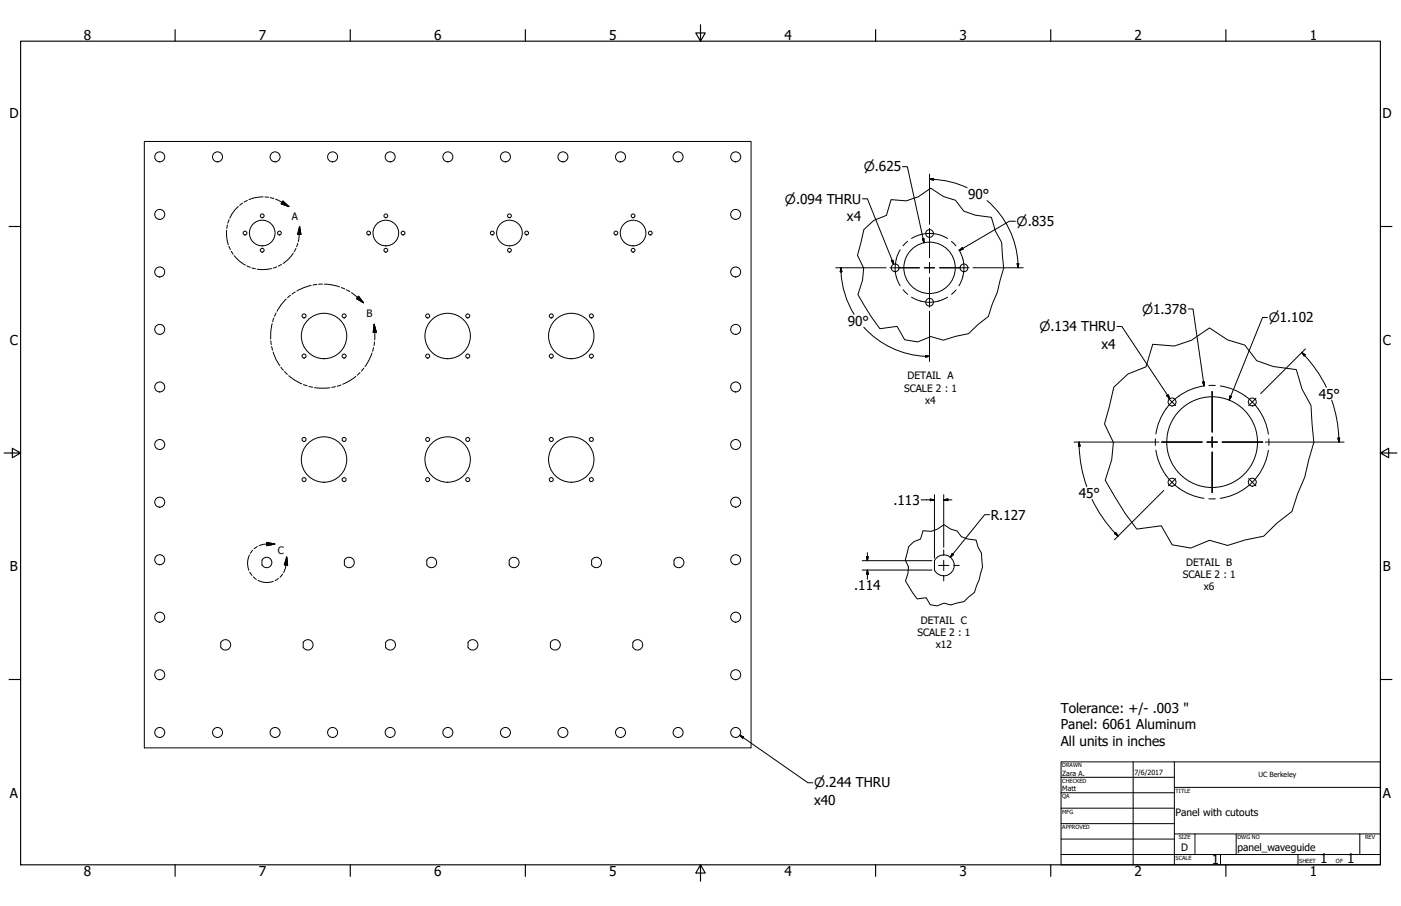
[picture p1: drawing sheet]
<svg xmlns="http://www.w3.org/2000/svg" width="864mm" height="559mm" viewBox="0 0 864 559" stroke-linecap="round" stroke-linejoin="round" font-family="sans-serif">
<!-- layer: Visible (ANSI) -->
<g fill="none" stroke="#000" stroke-width=".62">
<path d="M89 87h374v374h-374zM161 346v2M162 345a3 3 0 0 1 4-1 3 3 0 0 1 0 5 3 3 0 0 1-4-1M212 346v2M212 345a3 3 0 0 1 5-1 3 3 0 0 1 0 5 3 3 0 0 1-5-1M263 346v2M263 345a3 3 0 0 1 5-1 3 3 0 0 1 0 5 3 3 0 0 1-5-1M314 346v2M314 345a3 3 0 0 1 5-1 3 3 0 0 1 0 5 3 3 0 0 1-5-1M365 346v2M365 345a3 3 0 0 1 5-1 3 3 0 0 1 0 5 3 3 0 0 1-5-1M415 346v2"/>
<path d="M416 345a3 3 0 0 1 4-1 3 3 0 0 1 0 5 3 3 0 0 1-4-1M577 344a6 6 0 0 1 10 1 6 6 0 0 1-2 9 6 6 0 0 1-9-2v-6zM136 396v3M136 396a3 3 0 0 1 5-1 3 3 0 0 1 0 5 3 3 0 0 1-5-1M187 396v3M187 396a3 3 0 0 1 5-1 3 3 0 0 1 0 5 3 3 0 0 1-5-1M238 396v3M238 396a3 3 0 0 1 5-1 3 3 0 0 1 0 5 3 3 0 0 1-5-1M288 396v3M289 396a3 3 0 0 1 4-1 3 3 0 0 1 0 5 3 3 0 0 1-4-1M339 396v3M339 396a3 3 0 0 1 5-1 3 3 0 0 1 0 5 3 3 0 0 1-5-1"/>
<path d="M390 396v3M390 396a3 3 0 0 1 5-1 3 3 0 0 1 0 5 3 3 0 0 1-5-1"/>
<circle cx="98" cy="97" r="3"/>
<circle cx="134" cy="97" r="3"/>
<circle cx="170" cy="97" r="3"/>
<circle cx="205" cy="97" r="3"/>
<circle cx="241" cy="97" r="3"/>
<circle cx="276" cy="97" r="3"/>
<circle cx="312" cy="97" r="3"/>
<circle cx="347" cy="97" r="3"/>
<circle cx="382" cy="97" r="3"/>
<circle cx="418" cy="97" r="3"/>
<circle cx="453" cy="97" r="3"/>
<circle cx="98" cy="132" r="3"/>
<circle cx="162" cy="133" r="1.2"/>
<circle cx="238" cy="133" r="1.2"/>
<circle cx="314" cy="133" r="1.2"/>
<circle cx="390" cy="133" r="1.2"/>
<circle cx="453" cy="132" r="3"/>
<circle cx="151" cy="144" r="1.2"/>
<circle cx="162" cy="144" r="8"/>
<circle cx="162" cy="154" r="1.2"/>
<circle cx="172" cy="144" r="1.2"/>
<circle cx="227" cy="144" r="1.2"/>
<circle cx="238" cy="144" r="8"/>
<circle cx="238" cy="154" r="1.2"/>
<circle cx="248" cy="144" r="1.2"/>
<circle cx="303" cy="144" r="1.2"/>
<circle cx="314" cy="144" r="8"/>
<circle cx="314" cy="154" r="1.2"/>
<circle cx="325" cy="144" r="1.2"/>
<circle cx="380" cy="144" r="1.2"/>
<circle cx="390" cy="144" r="8"/>
<circle cx="390" cy="154" r="1.2"/>
<circle cx="401" cy="144" r="1.2"/>
<circle cx="573" cy="144" r="2.4"/>
<circle cx="98" cy="168" r="3"/>
<circle cx="453" cy="168" r="3"/>
<circle cx="552" cy="165" r="2.4"/>
<circle cx="573" cy="165" r="16"/>
<circle cx="594" cy="165" r="2.4"/>
<circle cx="187" cy="195" r="1.2"/>
<circle cx="212" cy="195" r="1.2"/>
<circle cx="264" cy="195" r="1.2"/>
<circle cx="288" cy="195" r="1.2"/>
<circle cx="340" cy="195" r="1.2"/>
<circle cx="365" cy="195" r="1.2"/>
<circle cx="573" cy="186" r="2.4"/>
<circle cx="98" cy="203" r="3"/>
<circle cx="187" cy="220" r="1.2"/>
<circle cx="200" cy="207" r="14"/>
<circle cx="212" cy="220" r="1.2"/>
<circle cx="264" cy="220" r="1.2"/>
<circle cx="276" cy="207" r="14"/>
<circle cx="288" cy="220" r="1.2"/>
<circle cx="340" cy="220" r="1.2"/>
<circle cx="352" cy="207" r="14"/>
<circle cx="365" cy="220" r="1.2"/>
<circle cx="453" cy="203" r="3"/>
<circle cx="98" cy="239" r="3"/>
<circle cx="453" cy="239" r="3"/>
<circle cx="722" cy="248" r="2.4"/>
<circle cx="772" cy="248" r="2.4"/>
<circle cx="98" cy="274" r="3"/>
<circle cx="187" cy="271" r="1.2"/>
<circle cx="212" cy="271" r="1.2"/>
<circle cx="264" cy="271" r="1.2"/>
<circle cx="288" cy="271" r="1.2"/>
<circle cx="340" cy="271" r="1.2"/>
<circle cx="365" cy="271" r="1.2"/>
<circle cx="453" cy="274" r="3"/>
<circle cx="747" cy="273" r="28"/>
<circle cx="187" cy="296" r="1.2"/>
<circle cx="200" cy="283" r="14"/>
<circle cx="212" cy="296" r="1.2"/>
<circle cx="264" cy="296" r="1.2"/>
<circle cx="276" cy="283" r="14"/>
<circle cx="288" cy="296" r="1.2"/>
<circle cx="340" cy="296" r="1.2"/>
<circle cx="352" cy="283" r="14"/>
<circle cx="365" cy="296" r="1.2"/>
<circle cx="722" cy="297" r="2.4"/>
<circle cx="772" cy="297" r="2.4"/>
<circle cx="98" cy="310" r="3"/>
<circle cx="453" cy="310" r="3"/>
<circle cx="98" cy="345" r="3"/>
<circle cx="453" cy="345" r="3"/>
<circle cx="98" cy="381" r="3"/>
<circle cx="453" cy="381" r="3"/>
<circle cx="98" cy="416" r="3"/>
<circle cx="453" cy="416" r="3"/>
<circle cx="98" cy="452" r="3"/>
<circle cx="134" cy="452" r="3"/>
<circle cx="170" cy="452" r="3"/>
<circle cx="205" cy="452" r="3"/>
<circle cx="241" cy="452" r="3"/>
<circle cx="276" cy="452" r="3"/>
<circle cx="312" cy="452" r="3"/>
<circle cx="347" cy="452" r="3"/>
<circle cx="382" cy="452" r="3"/>
<circle cx="418" cy="452" r="3"/>
<circle cx="453" cy="452" r="3"/>
</g>
<!-- layer: Break Line (ANSI) -->
<path d="M549 123l10 1 7-3 8-5 8 5 7 3 5 6 7 3 10 1 3 8 3 7 2 16-4 15-3 7-3 8-6 5-6 6-8 1-7 3-8-2-8 3-8-1-5-9-11 2-5-7-8-14 3-9v-8l-3-8 4-15 6-6 7-3zM711 212l13 1 10-3 12-8 11 8 10 3 8 9 10 4 14 2 4 12 5 10 2 23-6 21-4 10-4 11-9 8-8 8-12 2-10 3-11-3-12 5-11-2-7-12-15 2-8-9-12-21 4-13 1-10-5-12 6-22 8-8 11-5zM569 327l5 1 4-2 4-2 4 2 4 2 3 3 3 1 6 1 1 5 2 3 1 9-5 15-7 6-8 2-4-1-4 2-5-1-2-4h-6l-7-11 2-4v-4l-2-5 2-8 3-3 4-2z" fill="none" stroke="#000" stroke-width=".62"/>
<!-- layer: Detail Boundary (ANSI) -->
<g fill="none" stroke="#000" stroke-width=".62">
<path d="M140 139v2M141 136l-1 2M147 127l-2 3-3 4M150 125l-2 2M152 124l-2 1M162 121l-5 1-4 1M163 121l3 1M167 122h2M170 123l8 4M174 124l4 3-5-1zM185 140v5h-2zM185 140l-1 9"/>
<path d="M140 142v4l1 5M141 152l1 2M143 155l1 2M144 158l4 3 3 2M181 156l-4 4-3 2M182 153l-1 2M184 150l-1 2M152 164l2 1M155 165l2 1M167 166h-9M171 165h-3M174 163l-2 1"/>
<path d="M192 176l-9 3M195 175l-2 1M199 175h-3M200 175l9 2M210 177l3 1M214 179l2 1M168 200l-1 9M169 196l-1 3M170 193l-1 2M176 184l-5 8M179 182l-2 2M182 180l-2 1"/>
<path d="M217 181l7 6M221 183l3 4-4-3zM231 200l1 5h-2zM231 200v10M167 210v3M167 214l1 2M168 217l2 5 3 4M229 218l-4 8M230 214v3M231 211v2M173 227l2 1M175 229l2 2"/>
<path d="M178 232l8 5M187 237l2 1M190 238l3 1M194 239h9M207 238l-3 1M210 237l-2 1M219 232l-8 5M222 230l-2 1M224 227l-1 2M156 339l-2 2M159 337l-2 1M164 335l5 1-5 1z"/>
<path d="M169 336a18 18 0 0 0-9 1M154 342a12 12 0 0 0-1 10M154 353l1 2M156 356l2 1M159 358a11 11 0 0 0 9 1M172 357l-2 1M174 354l-1 2M177 344v5l-2-1zM177 344a17 17 0 0 1-2 9"/>
</g>
<path d="M173 126l5 1zM174 124l4 3-5-1zM185 140v5zM185 140v5h-2zM220 184l4 3zM221 183l3 4-4-3zM231 200l1 5zM231 200l1 5h-2zM164 337l5-1zM164 335l5 1-5 1zM177 344v5zM177 344v5l-2-1z" fill="#000" stroke="#000" stroke-width=".62"/>
<!-- layer: Border (ANSI) -->
<g fill="none" stroke="#000" stroke-width=".7">
<path d="M108 18v7M216 18v7M324 18v7M432 15v10l-3-5h6l-3 5M540 18v7M648 18v7M756 18v7M13 25h838v508h-838zM6 140h7M851 140h7M3 279h10l-5-3v6l5-3M851 279l5 3v-6l-5 3h10"/>
<path d="M6 419h7M851 419h7M108 533v8M216 533v8M324 533v8M432 533l3 5h-6l3-5v11M540 533v8M648 533v8M756 533v8"/>
</g>
<!-- layer: Title (ANSI) -->
<g fill="none" stroke="#000" stroke-width=".62">
<path d="M654 470h197v63h-197zM654 479h70M698 470v63M724 470v63M654 489h70M654 498h70M724 486h127M654 508h70M654 518h70M724 514h127M737 514v13M762 514v13"/>
<path d="M838 514v13M654 527h197M752 527v6M800 527v6"/>
</g>
<!-- layer: Center Mark (ANSI) -->
<g fill="none" stroke="#000" stroke-width=".62">
<path d="M573 141v6M573 146v13M549 165h6M554 165h13M570 165h6M573 162v6M573 171v13M579 165h13M591 165h6M573 183v7M720 246l5 4M747 241v26"/>
<path d="M774 246l-4 4M716 273h25M744 273h6M747 269v7M747 279v25M753 273h25M725 295l-5 5M770 295l4 5M582 339v4M582 346v3h-3M582 355v3M585 349h-3v3"/>
<path d="M588 349h3"/>
</g>
<!-- layer: Dimension (ANSI) -->
<g fill="none" stroke="#000" stroke-width=".62">
<path d="M556 103h3l11 47M573 111l3-1v1zM573 111h3M573 107v31M575 111l11 1 10 4M608 124a55 55 0 0 1 20 41M626 136h-4l-31 18M569 147h1v3zM591 154l2-1 1 1zM515 165h31M518 165l1 3h-1zM518 165a55 55 0 0 0 8 29"/>
<path d="M600 165h31M627 163h1v2zM573 192v31M732 191h3l7 47M781 196h-3l-20 51M532 202a54 54 0 0 0 41 18M570 219l3 1h-3zM802 217l3 2-1 1zM802 217a79 79 0 0 1 16 22M805 215l-28 28M741 236l1-1v3zM758 244l1 1-1 2z"/>
<path d="M821 247l3 11 1 12M662 273h52M665 273l1 2h-1zM665 273a80 80 0 0 0 5 27M780 273h48M825 270h1l-1 3zM825 270v3M568 308h8M573 308h3l-3 1zM576 305v39M582 308h2v1zM582 308h5"/>
<path d="M582 305v33M610 317h-3l-21 27M673 308a80 80 0 0 0 16 23M717 303l-30 30M688 328l1 3-2-2zM531 352h43M531 346h43M534 343h1v3zM535 352v2h-1zM535 341v5M535 352v5M587 342h1l-2 2z"/>
<path d="M456 454l2 1zM456 454l42 29h3"/>
</g>
<g fill="#000" stroke="#000" stroke-width=".62">
<path d="M573 111l3-1zM573 111l3-1v1zM569 147l1 3zM569 147h1v3zM591 154l2-1zM591 154l2-1 1 1zM518 165l1 3zM518 165l1 3h-1zM627 163l1 2zM627 163h1v2zM802 217l3 2zM802 217l3 2-1 1z"/>
<path d="M570 220h3zM570 219l3 1h-3zM741 236l1 2zM741 236l1-1v3zM758 244v3zM758 244l1 1-1 2zM665 273l1 2zM665 273l1 2h-1zM825 270v3zM825 270h1l-1 3zM573 309l3-1zM573 308h3l-3 1z"/>
<path d="M582 308h2zM582 308h2v1zM687 329l2 2zM688 328l1 3-2-2zM534 343l1 3zM534 343h1v3zM535 352v2zM535 352v2h-1zM587 342l-1 2zM587 342h1l-2 2zM456 454l2 1z"/>
</g>
<!-- layer: Symbol (ANSI) -->
<path d="M532 123h3l16 40M549 161l1-1 1 3zM689 201h3l29 45M719 244h1l1 2z" fill="none" stroke="#000" stroke-width=".62"/>
<path d="M549 161l2 2zM549 161l1-1 1 3zM719 244l2 2zM719 244h1l1 2z" fill="#000" stroke="#000" stroke-width=".62"/>
<!-- layer: Centerline (ANSI) -->
<g fill="none" stroke="#000" stroke-width=".62">
<path d="M553 160a22 22 0 0 0-1 11M555 154l-3 6M559 149l-2 3M562 147a21 21 0 0 1 22 0M586 149l3 3M591 154a21 21 0 0 1 2 17M552 171l3 5M557 179l2 3M589 179l-2 3M594 171l-3 5M562 183a21 21 0 0 0 22 0M742 238a35 35 0 0 0-29 30"/>
<path d="M745 238h4M752 238a35 35 0 0 1 30 30M712 271v4M713 278a35 35 0 0 0 29 29M782 278a35 35 0 0 1-30 29M782 271v4M745 308h4"/>
</g>
<g font-size="8.4">
<text x="52" y="24">8</text>
<text x="160" y="24">7</text>
<text x="268" y="24">6</text>
<text x="376" y="24">5</text>
<text x="483" y="24">4</text>
<text x="591" y="24">3</text>
<text x="699" y="24">2</text>
<text x="807" y="24">1</text>
<text x="6" y="73">D</text>
<text x="852" y="73">D</text>
<text x="597" y="123">90°</text>
<text x="522" y="136">x4</text>
<text x="523" y="201">90°</text>
<text x="6" y="213">C</text>
<text x="679" y="215">x4</text>
<text x="852" y="213">C</text>
<text x="813" y="246">45°</text>
<text x="551" y="311">.113</text>
<text x="665" y="307">45°</text>
<text x="611" y="321">R.127</text>
<text x="6" y="352">B</text>
<text x="852" y="352">B</text>
<text x="527" y="364">.114</text>
<text x="654" y="440">Tolerance: +/- .003 &quot;</text>
<text x="654" y="450">Panel: 6061 Aluminum</text>
<text x="654" y="460">All units in inches</text>
<text x="6" y="492">A</text>
<text x="852" y="492">A</text>
<text x="502" y="497">x40</text>
<text x="747" y="533">1</text>
<text x="814" y="533">1</text>
<text x="830" y="533">1</text>
<text x="52" y="541">8</text>
<text x="160" y="541">7</text>
<text x="268" y="541">6</text>
<text x="376" y="541">5</text>
<text x="483" y="541">4</text>
<text x="591" y="541">3</text>
<text x="699" y="541">2</text>
<text x="807" y="541">1</text>
</g>
<g font-size="8">
<text x="532" y="106">⌀.625</text>
<text x="484" y="126">⌀.094 THRU</text>
<text x="627" y="139">⌀.835</text>
<text x="704" y="194">⌀1.378</text>
<text x="782" y="199">⌀1.102</text>
<text x="641" y="204">⌀.134 THRU</text>
<text x="502" y="486">⌀.244 THRU</text>
</g>
<g font-size="6.3">
<text x="180" y="136">A</text>
<text x="226" y="195">B</text>
<text x="559" y="234">DETAIL A</text>
<text x="557" y="242">SCALE 2 : 1</text>
<text x="570" y="249">x4</text>
<text x="171" y="342">C</text>
<text x="731" y="349">DETAIL B</text>
<text x="729" y="357">SCALE 2 : 1</text>
<text x="742" y="364">x6</text>
<text x="568" y="385">DETAIL C</text>
<text x="565" y="392">SCALE 2 : 1</text>
<text x="577" y="400">x12</text>
<text x="725" y="503">Panel with cutouts</text>
<text x="728" y="525">D</text>
<text x="763" y="525">panel_waveguide</text>
</g>
<g font-size="4.4">
<text x="655" y="479">Zara A.</text>
<text x="699" y="478">7/6/2017</text>
<text x="776" y="479">UC Berkeley</text>
<text x="655" y="488">Matt</text>
</g>
<g font-size="3.5">
<text x="655" y="473">DRAWN</text>
<text x="655" y="483">CHECKED</text>
<text x="725" y="489">TITLE</text>
<text x="655" y="492">QA</text>
<text x="655" y="502">MFG</text>
<text x="655" y="511">APPROVED</text>
<text x="727" y="518">SIZE</text>
<text x="763" y="518">DWG NO</text>
<text x="841" y="518">REV</text>
<text x="725" y="530">SCALE</text>
<text x="801" y="533">SHEET</text>
<text x="824" y="533">OF</text>
</g>
</svg>
